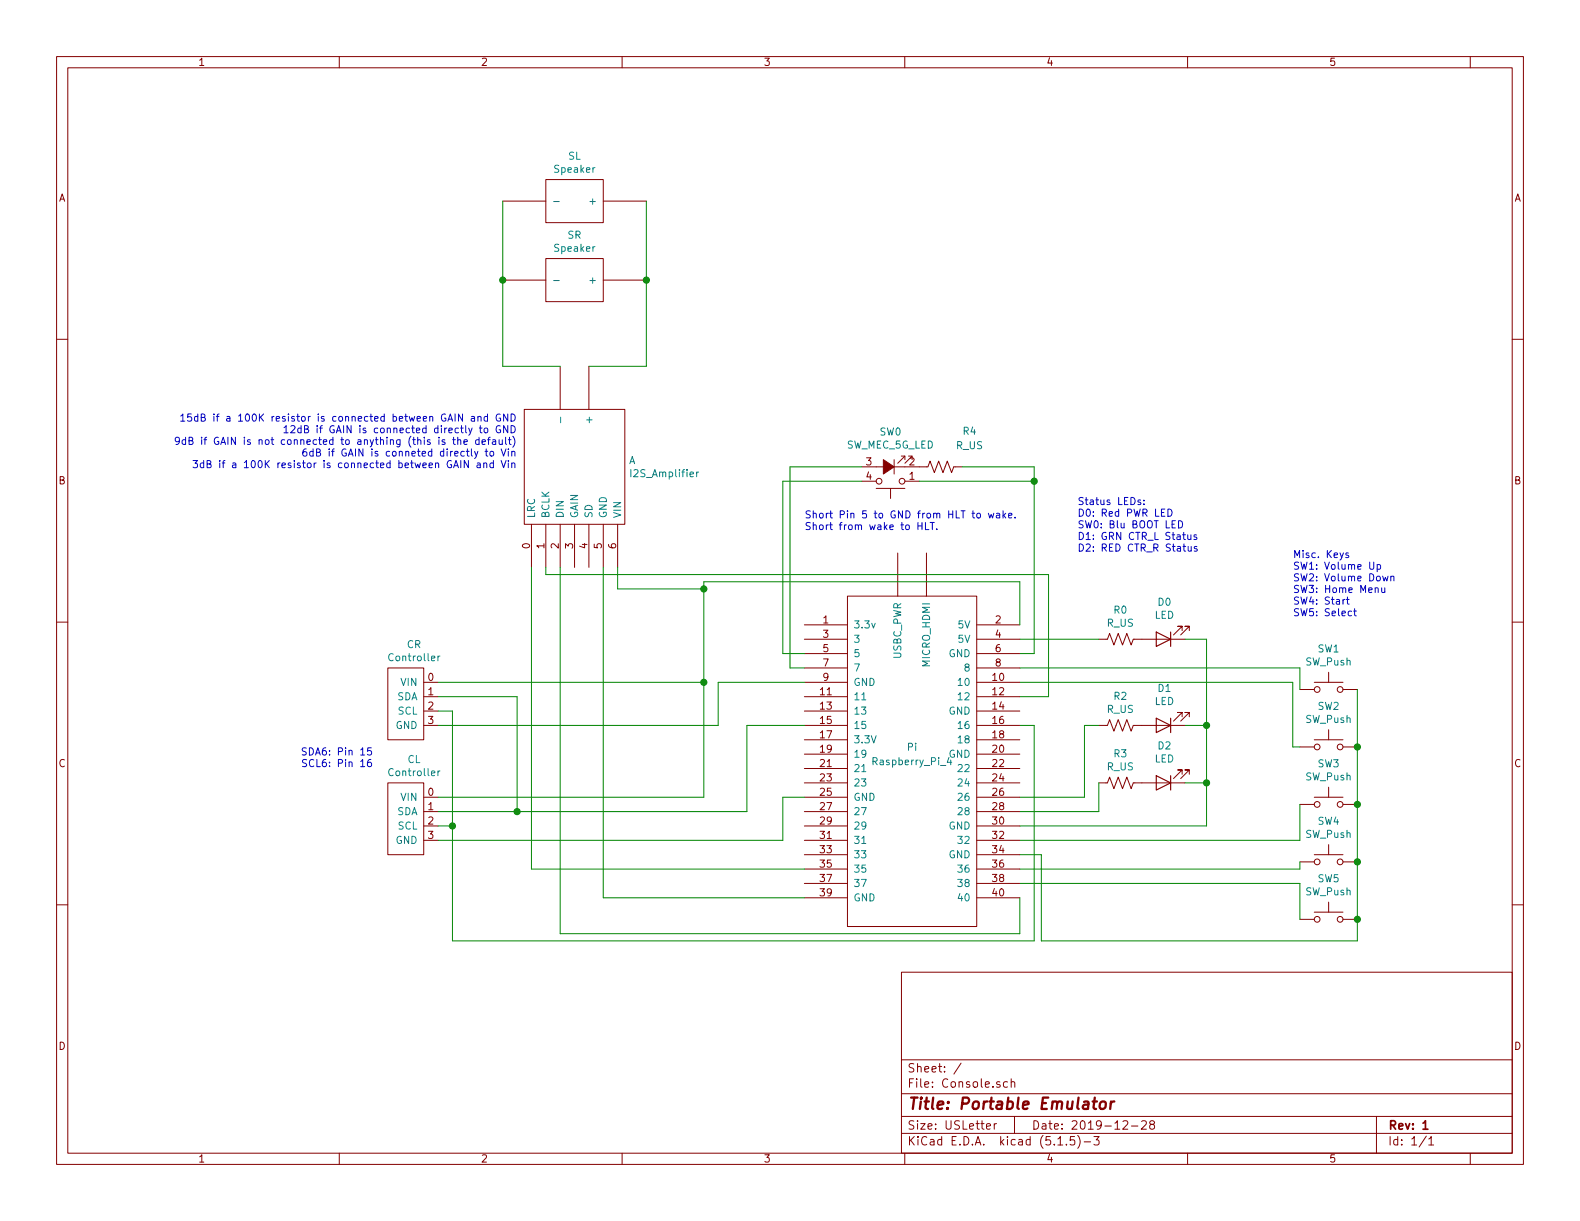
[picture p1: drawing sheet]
EESchema Schematic File Version 4
EELAYER 30 0
EELAYER END
$Descr USLetter 11000 8500
encoding utf-8
Sheet 1 1
Title "Portable Emulator"
Date "2019-12-28"
Rev "1"
Comp ""
Comment1 ""
Comment2 ""
Comment3 ""
Comment4 ""
$EndDescr
$Comp
L ConsolePartsLib:Raspberry_Pi_4 Pi
U 1 1
P 6350 5300
F 0 "Pi" H 6350 5400 50  0000 C CNN
F 1 "Raspberry_Pi_4" H 6350 5300 50  0000 C CNN
F 2 "MODULE" H 6350 4200 50  0001 C CNN
F 3 "DOCUMENTATION" H 6350 4300 50  0001 C CNN
	1    6350 5300
	1    0    0    -1  
$EndComp
$Comp
L ConsolePartsLib:Controller CL
U 1 1
P 2850 6150
F 0 "CL" H 2883 7015 50  0000 C CNN
F 1 "Controller" H 2883 6924 50  0000 C CNN
F 2 "" H 2850 6150 50  0001 C CNN
F 3 "" H 2850 6150 50  0001 C CNN
	1    2850 6150
	1    0    0    -1  
$EndComp
$Comp
L ConsolePartsLib:Controller CR
U 1 1
P 2850 5350
F 0 "CR" H 2883 6215 50  0000 C CNN
F 1 "Controller" H 2883 6124 50  0000 C CNN
F 2 "" H 2850 5350 50  0001 C CNN
F 3 "" H 2850 5350 50  0001 C CNN
	1    2850 5350
	1    0    0    -1  
$EndComp
Wire Wire Line
	7100 4350 7100 4050
Wire Wire Line
	7100 4050 4900 4050
Wire Wire Line
	4900 4050 4900 4100
Wire Wire Line
	4900 5550 3050 5550
Wire Wire Line
	3050 4750 4900 4750
Connection ~ 4900 4750
Wire Wire Line
	4900 4750 4900 5550
Wire Wire Line
	3050 5850 5450 5850
Wire Wire Line
	5450 5850 5450 5550
Wire Wire Line
	5450 5550 5600 5550
$Comp
L Device:LED D0
U 1 1
P 8100 4450
F 0 "D0" H 8093 4195 50  0000 C CNN
F 1 "LED" H 8093 4286 50  0000 C CNN
F 2 "" H 8100 4450 50  0001 C CNN
F 3 "~" H 8100 4450 50  0001 C CNN
	1    8100 4450
	-1   0    0    1   
$EndComp
$Comp
L Device:LED D1
U 1 1
P 8100 5050
F 0 "D1" H 8093 4795 50  0000 C CNN
F 1 "LED" H 8093 4886 50  0000 C CNN
F 2 "" H 8100 5050 50  0001 C CNN
F 3 "~" H 8100 5050 50  0001 C CNN
	1    8100 5050
	-1   0    0    1   
$EndComp
$Comp
L Device:LED D2
U 1 1
P 8100 5450
F 0 "D2" H 8093 5195 50  0000 C CNN
F 1 "LED" H 8093 5286 50  0000 C CNN
F 2 "" H 8100 5450 50  0001 C CNN
F 3 "~" H 8100 5450 50  0001 C CNN
	1    8100 5450
	-1   0    0    1   
$EndComp
$Comp
L Device:R_US R0
U 1 1
P 7800 4450
F 0 "R0" V 7595 4450 50  0000 C CNN
F 1 "R_US" V 7686 4450 50  0000 C CNN
F 2 "" V 7840 4440 50  0001 C CNN
F 3 "~" H 7800 4450 50  0001 C CNN
	1    7800 4450
	0    1    1    0   
$EndComp
$Comp
L Device:R_US R2
U 1 1
P 7800 5050
F 0 "R2" V 7595 5050 50  0000 C CNN
F 1 "R_US" V 7686 5050 50  0000 C CNN
F 2 "" V 7840 5040 50  0001 C CNN
F 3 "~" H 7800 5050 50  0001 C CNN
	1    7800 5050
	0    1    1    0   
$EndComp
$Comp
L Device:R_US R3
U 1 1
P 7800 5450
F 0 "R3" V 7595 5450 50  0000 C CNN
F 1 "R_US" V 7686 5450 50  0000 C CNN
F 2 "" V 7840 5440 50  0001 C CNN
F 3 "~" H 7800 5450 50  0001 C CNN
	1    7800 5450
	0    1    1    0   
$EndComp
Wire Wire Line
	7650 5050 7550 5050
Wire Wire Line
	7550 5050 7550 5550
Wire Wire Line
	7650 5650 7650 5450
Wire Wire Line
	8250 4450 8400 4450
Wire Wire Line
	8400 5750 7100 5750
Wire Wire Line
	8250 5450 8400 5450
Connection ~ 8400 5450
Wire Wire Line
	8400 5450 8400 5750
Wire Wire Line
	8400 5050 8250 5050
Connection ~ 8400 5050
Wire Wire Line
	8400 5050 8400 5450
$Comp
L ConsolePartsLib:I2S_Amplifier A
U 1 1
P 3950 4500
F 0 "A" H 4378 5796 50  0000 L CNN
F 1 "I2S_Amplifier" H 4378 5705 50  0000 L CNN
F 2 "" H 3950 4500 50  0001 C CNN
F 3 "" H 3950 4500 50  0001 C CNN
	1    3950 4500
	1    0    0    -1  
$EndComp
Wire Wire Line
	4300 3950 4300 4100
Wire Wire Line
	4300 4100 4900 4100
Connection ~ 4900 4100
Wire Wire Line
	4900 4100 4900 4750
Wire Wire Line
	5000 4750 5600 4750
Text Notes 3550 3550 2    50   ~ 0
\n
Wire Wire Line
	7300 4850 7100 4850
Wire Wire Line
	3700 3950 3700 6050
Wire Wire Line
	3700 6050 5600 6050
Wire Wire Line
	3800 3950 3800 4000
Wire Wire Line
	3800 4000 7300 4000
Wire Wire Line
	5000 5050 5000 4750
Wire Wire Line
	5600 6250 4200 6250
Wire Wire Line
	4200 6250 4200 3950
Wire Wire Line
	3900 3950 3900 6500
Wire Wire Line
	3900 6500 7100 6500
Wire Wire Line
	7100 6500 7100 6250
Text Notes 3600 3350 2    50   ~ 0
\n    15dB if a 100K resistor is connected between GAIN and GND\n    12dB if GAIN is connected directly to GND\n    9dB if GAIN is not connected to anything (this is the default)\n    6dB if GAIN is conneted directly to Vin\n    3dB if a 100K resistor is connected between GAIN and Vin\n\n
$Comp
L ConsolePartsLib:Speaker SL
U 1 1
P 3150 1400
F 0 "SL" V 2835 2250 50  0000 C CNN
F 1 "Speaker" V 2926 2250 50  0000 C CNN
F 2 "" H 3150 1400 50  0001 C CNN
F 3 "" H 3150 1400 50  0001 C CNN
	1    3150 1400
	0    1    1    0   
$EndComp
$Comp
L ConsolePartsLib:Speaker SR
U 1 1
P 3150 1950
F 0 "SR" V 2835 2800 50  0000 C CNN
F 1 "Speaker" V 2926 2800 50  0000 C CNN
F 2 "" H 3150 1950 50  0001 C CNN
F 3 "" H 3150 1950 50  0001 C CNN
	1    3150 1950
	0    1    1    0   
$EndComp
Wire Wire Line
	4500 1400 4500 1950
Wire Wire Line
	4500 2550 4100 2550
Connection ~ 4500 1950
Wire Wire Line
	4500 1950 4500 2550
Wire Wire Line
	3900 2550 3500 2550
Wire Wire Line
	3500 2550 3500 1950
Connection ~ 3500 1950
Wire Wire Line
	3500 1950 3500 1400
Text Notes 7500 3850 0    50   ~ 0
Status LEDs:\nD0: Red PWR LED\nSW0: Blu BOOT LED\nD1: GRN CTR_L Status\nD2: RED CTR_R Status
Wire Wire Line
	7100 5650 7650 5650
Wire Wire Line
	7550 5550 7100 5550
$Comp
L Switch:SW_Push SW1
U 1 1
P 9250 4800
F 0 "SW1" H 9250 5085 50  0000 C CNN
F 1 "SW_Push" H 9250 4994 50  0000 C CNN
F 2 "" H 9250 5000 50  0001 C CNN
F 3 "~" H 9250 5000 50  0001 C CNN
	1    9250 4800
	1    0    0    -1  
$EndComp
$Comp
L Switch:SW_Push SW2
U 1 1
P 9250 5200
F 0 "SW2" H 9250 5485 50  0000 C CNN
F 1 "SW_Push" H 9250 5394 50  0000 C CNN
F 2 "" H 9250 5400 50  0001 C CNN
F 3 "~" H 9250 5400 50  0001 C CNN
	1    9250 5200
	1    0    0    -1  
$EndComp
$Comp
L Switch:SW_Push SW3
U 1 1
P 9250 5600
F 0 "SW3" H 9250 5885 50  0000 C CNN
F 1 "SW_Push" H 9250 5794 50  0000 C CNN
F 2 "" H 9250 5800 50  0001 C CNN
F 3 "~" H 9250 5800 50  0001 C CNN
	1    9250 5600
	1    0    0    -1  
$EndComp
$Comp
L Switch:SW_MEC_5G_LED SW0
U 1 1
P 6200 3250
F 0 "SW0" H 6200 3010 50  0000 C CNN
F 1 "SW_MEC_5G_LED" H 6200 3101 50  0000 C CNN
F 2 "" H 6200 3550 50  0001 C CNN
F 3 "http://www.apem.com/int/index.php?controller=attachment&id_attachment=488" H 6200 3550 50  0001 C CNN
	1    6200 3250
	-1   0    0    1   
$EndComp
Text Notes 2600 5350 2    50   ~ 0
SDA6: Pin 15\nSCL6: Pin 16
Wire Wire Line
	3050 5050 5000 5050
Wire Wire Line
	5600 5050 5200 5050
Wire Wire Line
	5200 5050 5200 5650
Wire Wire Line
	5200 5650 3600 5650
Wire Wire Line
	3050 4850 3600 4850
Wire Wire Line
	3600 4850 3600 5650
Connection ~ 3600 5650
Wire Wire Line
	3600 5650 3050 5650
Wire Wire Line
	7100 5050 7200 5050
Wire Wire Line
	7200 5050 7200 6550
Wire Wire Line
	7200 6550 3150 6550
Wire Wire Line
	3150 6550 3150 5750
Wire Wire Line
	3150 4950 3050 4950
Wire Wire Line
	3050 5750 3150 5750
Connection ~ 3150 5750
Wire Wire Line
	3150 5750 3150 4950
Wire Wire Line
	8400 4450 8400 5050
$Comp
L Device:R_US R4
U 1 1
P 6550 3250
F 0 "R4" V 6300 3450 50  0000 C CNN
F 1 "R_US" V 6400 3450 50  0000 C CNN
F 2 "" V 6590 3240 50  0001 C CNN
F 3 "~" H 6550 3250 50  0001 C CNN
	1    6550 3250
	0    1    1    0   
$EndComp
Wire Wire Line
	5600 4550 5450 4550
Wire Wire Line
	5450 4550 5450 3350
Wire Wire Line
	5450 3350 6000 3350
Wire Wire Line
	7200 4550 7100 4550
Text Notes 5600 3700 0    50   ~ 0
Short Pin 5 to GND from HLT to wake.\nShort from wake to HLT.
Wire Wire Line
	6400 3350 7200 3350
Wire Wire Line
	7300 4000 7300 4850
Wire Wire Line
	7650 4450 7100 4450
Wire Wire Line
	6000 3250 5500 3250
Wire Wire Line
	5500 3250 5500 4650
Wire Wire Line
	5500 4650 5600 4650
Wire Wire Line
	6700 3250 7200 3250
Wire Wire Line
	7200 3250 7200 3350
Connection ~ 7200 3350
Wire Wire Line
	7200 3350 7200 4550
Text Notes 9000 4300 0    50   ~ 0
Misc. Keys\nSW1: Volume Up\nSW2: Volume Down\nSW3: Home Menu\nSW4: Start\nSW5: Select
$Comp
L Switch:SW_Push SW4
U 1 1
P 9250 6000
F 0 "SW4" H 9250 6285 50  0000 C CNN
F 1 "SW_Push" H 9250 6194 50  0000 C CNN
F 2 "" H 9250 6200 50  0001 C CNN
F 3 "~" H 9250 6200 50  0001 C CNN
	1    9250 6000
	1    0    0    -1  
$EndComp
$Comp
L Switch:SW_Push SW5
U 1 1
P 9250 6400
F 0 "SW5" H 9250 6685 50  0000 C CNN
F 1 "SW_Push" H 9250 6594 50  0000 C CNN
F 2 "" H 9250 6600 50  0001 C CNN
F 3 "~" H 9250 6600 50  0001 C CNN
	1    9250 6400
	1    0    0    -1  
$EndComp
Wire Wire Line
	9450 4800 9450 5200
Wire Wire Line
	9450 6550 7250 6550
Wire Wire Line
	7250 6550 7250 5950
Wire Wire Line
	7250 5950 7100 5950
Connection ~ 9450 5200
Wire Wire Line
	9450 5200 9450 5600
Connection ~ 9450 5600
Wire Wire Line
	9450 5600 9450 6000
Connection ~ 9450 6000
Wire Wire Line
	9450 6000 9450 6400
Connection ~ 9450 6400
Wire Wire Line
	9450 6400 9450 6550
Wire Wire Line
	7100 4650 9050 4650
Wire Wire Line
	9050 4650 9050 4800
Wire Wire Line
	7100 4750 9000 4750
Wire Wire Line
	9000 4750 9000 5200
Wire Wire Line
	9000 5200 9050 5200
Wire Wire Line
	7100 6050 9050 6050
Wire Wire Line
	9050 6050 9050 6000
Wire Wire Line
	7100 6150 9050 6150
Wire Wire Line
	9050 6150 9050 6400
Wire Wire Line
	7100 5850 9050 5850
Wire Wire Line
	9050 5850 9050 5600
$EndSCHEMATC
